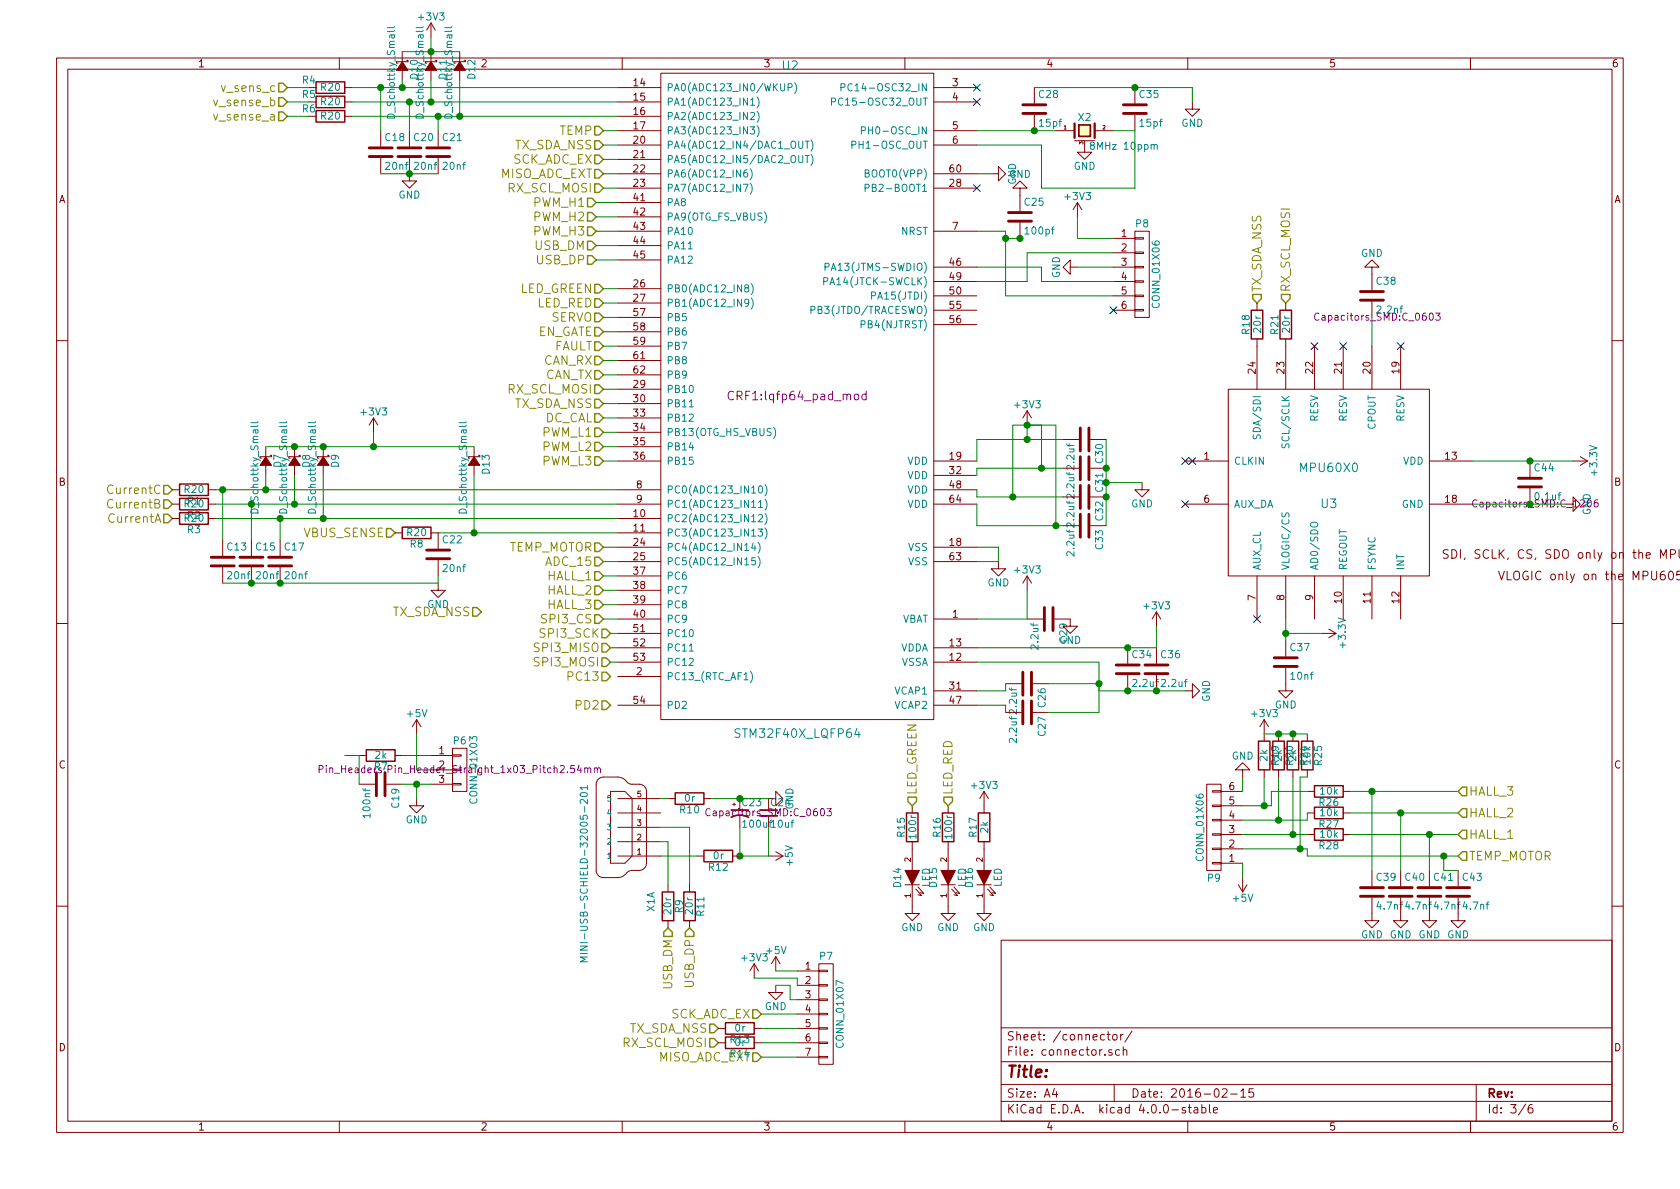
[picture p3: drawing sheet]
EESchema Schematic File Version 2
LIBS:power
LIBS:device
LIBS:transistors
LIBS:conn
LIBS:linear
LIBS:regul
LIBS:74xx
LIBS:cmos4000
LIBS:adc-dac
LIBS:memory
LIBS:xilinx
LIBS:microcontrollers
LIBS:dsp
LIBS:microchip
LIBS:analog_switches
LIBS:motorola
LIBS:texas
LIBS:intel
LIBS:audio
LIBS:interface
LIBS:digital-audio
LIBS:philips
LIBS:display
LIBS:cypress
LIBS:siliconi
LIBS:opto
LIBS:atmel
LIBS:contrib
LIBS:valves
LIBS:crf_1
LIBS:si3-cache
EELAYER 25 0
EELAYER END
$Descr A4 11693 8268
encoding utf-8
Sheet 3 6
Title ""
Date "2016-02-15"
Rev ""
Comp ""
Comment1 ""
Comment2 ""
Comment3 ""
Comment4 ""
$EndDescr
$Comp
L MINI-USB-SCHIELD-32005-201 X1
U 1 1
P 4400 5750
F 0 "X1" V 4300 6200 50  0000 L BNN
F 1 "MINI-USB-SCHIELD-32005-201" V 4765 5450 50  0000 L BNN
F 2 "CRF1:USB-UX60R-MB-5ST" H 4400 5900 50  0001 C CNN
F 3 "" H 4400 5750 60  0000 C CNN
	1    4400 5750
	-1   0    0    1   
$EndComp
$Comp
L +5V #PWR011
U 1 1
P 5350 5950
F 0 "#PWR011" H 5350 5800 50  0001 C CNN
F 1 "+5V" H 5350 6090 50  0000 C CNN
F 2 "" H 5350 5950 50  0000 C CNN
F 3 "" H 5350 5950 50  0000 C CNN
	1    5350 5950
	0    1    1    0   
$EndComp
$Comp
L GND #PWR012
U 1 1
P 5350 5550
F 0 "#PWR012" H 5350 5300 50  0001 C CNN
F 1 "GND" H 5350 5400 50  0000 C CNN
F 2 "" H 5350 5550 50  0000 C CNN
F 3 "" H 5350 5550 50  0000 C CNN
	1    5350 5550
	0    -1   -1   0   
$EndComp
$Comp
L CP1_Small C23
U 1 1
P 5150 5650
F 0 "C23" H 5160 5720 50  0000 L CNN
F 1 "100uf" H 5160 5570 50  0000 L CNN
F 2 "Capacitors_Tantalum_SMD:TantalC_SizeB_EIA-3528_Reflow" H 5150 5650 50  0001 C CNN
F 3 "" H 5150 5650 50  0000 C CNN
	1    5150 5650
	1    0    0    -1  
$EndComp
$Comp
L C_Small C24
U 1 1
P 5350 5650
F 0 "C24" H 5360 5720 50  0000 L CNN
F 1 "10uf" H 5360 5570 50  0000 L CNN
F 2 "Capacitors_SMD:C_0603" H 5350 5650 50  0000 C CNN
F 3 "" H 5350 5650 50  0000 C CNN
	1    5350 5650
	1    0    0    -1  
$EndComp
$Comp
L STM32F40X_LQFP64 U2
U 1 1
P 5550 2750
F 0 "U2" H 5500 5050 60  0000 C CNN
F 1 "STM32F40X_LQFP64" H 5550 400 60  0000 C CNN
F 2 "CRF1:lqfp64_pad_mod" H 5550 2750 60  0000 C CNN
F 3 "" H 5550 2750 60  0000 C CNN
	1    5550 2750
	1    0    0    -1  
$EndComp
$Comp
L CRYSTAL_SMD X2
U 1 1
P 7550 900
F 0 "X2" H 7550 990 50  0000 C CNN
F 1 "8MHz 10ppm" H 7580 790 50  0000 L CNN
F 2 "CRF1:Crystal_5x3mm" H 7550 900 50  0001 C CNN
F 3 "" H 7550 900 50  0000 C CNN
	1    7550 900 
	1    0    0    -1  
$EndComp
$Comp
L C C28
U 1 1
P 7200 750
F 0 "C28" H 7225 850 50  0000 L CNN
F 1 "15pf" H 7225 650 50  0000 L CNN
F 2 "Capacitors_SMD:C_0603_HandSoldering" H 7238 600 50  0001 C CNN
F 3 "" H 7200 750 50  0000 C CNN
	1    7200 750 
	1    0    0    -1  
$EndComp
$Comp
L C C35
U 1 1
P 7900 750
F 0 "C35" H 7925 850 50  0000 L CNN
F 1 "15pf" H 7925 650 50  0000 L CNN
F 2 "Capacitors_SMD:C_0603_HandSoldering" H 7938 600 50  0001 C CNN
F 3 "" H 7900 750 50  0000 C CNN
	1    7900 750 
	1    0    0    -1  
$EndComp
$Comp
L GND #PWR013
U 1 1
P 8300 700
F 0 "#PWR013" H 8300 450 50  0001 C CNN
F 1 "GND" H 8300 550 50  0000 C CNN
F 2 "" H 8300 700 50  0000 C CNN
F 3 "" H 8300 700 50  0000 C CNN
	1    8300 700 
	1    0    0    -1  
$EndComp
$Comp
L GND #PWR014
U 1 1
P 7550 1000
F 0 "#PWR014" H 7550 750 50  0001 C CNN
F 1 "GND" H 7550 850 50  0000 C CNN
F 2 "" H 7550 1000 50  0000 C CNN
F 3 "" H 7550 1000 50  0000 C CNN
	1    7550 1000
	1    0    0    -1  
$EndComp
$Comp
L CONN_01X06 P8
U 1 1
P 7950 1900
F 0 "P8" H 7950 2250 50  0000 C CNN
F 1 "CONN_01X06" V 8050 1900 50  0000 C CNN
F 2 "Pin_Headers:Pin_Header_Straight_1x06_Pitch2.54mm" H 7950 1900 50  0001 C CNN
F 3 "" H 7950 1900 50  0000 C CNN
	1    7950 1900
	1    0    0    -1  
$EndComp
$Comp
L +3V3 #PWR015
U 1 1
P 7500 1500
F 0 "#PWR015" H 7500 1350 50  0001 C CNN
F 1 "+3V3" H 7500 1640 50  0000 C CNN
F 2 "" H 7500 1500 50  0000 C CNN
F 3 "" H 7500 1500 50  0000 C CNN
	1    7500 1500
	1    0    0    -1  
$EndComp
$Comp
L GND #PWR016
U 1 1
P 7500 1850
F 0 "#PWR016" H 7500 1600 50  0001 C CNN
F 1 "GND" H 7500 1700 50  0000 C CNN
F 2 "" H 7500 1850 50  0000 C CNN
F 3 "" H 7500 1850 50  0000 C CNN
	1    7500 1850
	0    1    1    0   
$EndComp
$Comp
L C C25
U 1 1
P 7100 1500
F 0 "C25" H 7125 1600 50  0000 L CNN
F 1 "100pf" H 7125 1400 50  0000 L CNN
F 2 "Capacitors_SMD:C_0603_HandSoldering" H 7138 1350 50  0001 C CNN
F 3 "" H 7100 1500 50  0000 C CNN
	1    7100 1500
	1    0    0    -1  
$EndComp
$Comp
L GND #PWR017
U 1 1
P 7100 1350
F 0 "#PWR017" H 7100 1100 50  0001 C CNN
F 1 "GND" H 7100 1200 50  0000 C CNN
F 2 "" H 7100 1350 50  0000 C CNN
F 3 "" H 7100 1350 50  0000 C CNN
	1    7100 1350
	-1   0    0    1   
$EndComp
NoConn ~ 7750 2150
$Comp
L C C30
U 1 1
P 7550 3050
F 0 "C30" H 7575 3150 50  0000 L CNN
F 1 "2.2uf" H 7575 2950 50  0000 L CNN
F 2 "Capacitors_SMD:C_0603_HandSoldering" H 7588 2900 50  0001 C CNN
F 3 "" H 7550 3050 50  0000 C CNN
	1    7550 3050
	0    1    1    0   
$EndComp
$Comp
L C C31
U 1 1
P 7550 3250
F 0 "C31" H 7575 3350 50  0000 L CNN
F 1 "2.2uf" H 7575 3150 50  0000 L CNN
F 2 "Capacitors_SMD:C_0603_HandSoldering" H 7588 3100 50  0001 C CNN
F 3 "" H 7550 3250 50  0000 C CNN
	1    7550 3250
	0    1    1    0   
$EndComp
$Comp
L C C32
U 1 1
P 7550 3450
F 0 "C32" H 7575 3550 50  0000 L CNN
F 1 "2.2uf" H 7575 3350 50  0000 L CNN
F 2 "Capacitors_SMD:C_0603_HandSoldering" H 7588 3300 50  0001 C CNN
F 3 "" H 7550 3450 50  0000 C CNN
	1    7550 3450
	0    1    1    0   
$EndComp
$Comp
L C C33
U 1 1
P 7550 3650
F 0 "C33" H 7575 3750 50  0000 L CNN
F 1 "2.2uf" H 7575 3550 50  0000 L CNN
F 2 "Capacitors_SMD:C_0603_HandSoldering" H 7588 3500 50  0001 C CNN
F 3 "" H 7550 3650 50  0000 C CNN
	1    7550 3650
	0    1    1    0   
$EndComp
$Comp
L +3V3 #PWR018
U 1 1
P 7150 2950
F 0 "#PWR018" H 7150 2800 50  0001 C CNN
F 1 "+3V3" H 7150 3090 50  0000 C CNN
F 2 "" H 7150 2950 50  0000 C CNN
F 3 "" H 7150 2950 50  0000 C CNN
	1    7150 2950
	1    0    0    -1  
$EndComp
$Comp
L GND #PWR019
U 1 1
P 7950 3350
F 0 "#PWR019" H 7950 3100 50  0001 C CNN
F 1 "GND" H 7950 3200 50  0000 C CNN
F 2 "" H 7950 3350 50  0000 C CNN
F 3 "" H 7950 3350 50  0000 C CNN
	1    7950 3350
	1    0    0    -1  
$EndComp
$Comp
L GND #PWR020
U 1 1
P 6950 3900
F 0 "#PWR020" H 6950 3650 50  0001 C CNN
F 1 "GND" H 6950 3750 50  0000 C CNN
F 2 "" H 6950 3900 50  0000 C CNN
F 3 "" H 6950 3900 50  0000 C CNN
	1    6950 3900
	1    0    0    -1  
$EndComp
$Comp
L C C29
U 1 1
P 7300 4300
F 0 "C29" H 7325 4400 50  0000 L CNN
F 1 "2.2uf" H 7325 4200 50  0000 L CNN
F 2 "Capacitors_SMD:C_0603_HandSoldering" H 7338 4150 50  0001 C CNN
F 3 "" H 7300 4300 50  0000 C CNN
	1    7300 4300
	0    1    1    0   
$EndComp
$Comp
L +3V3 #PWR021
U 1 1
P 7150 4100
F 0 "#PWR021" H 7150 3950 50  0001 C CNN
F 1 "+3V3" H 7150 4240 50  0000 C CNN
F 2 "" H 7150 4100 50  0000 C CNN
F 3 "" H 7150 4100 50  0000 C CNN
	1    7150 4100
	1    0    0    -1  
$EndComp
$Comp
L GND #PWR022
U 1 1
P 7450 4300
F 0 "#PWR022" H 7450 4050 50  0001 C CNN
F 1 "GND" H 7450 4150 50  0000 C CNN
F 2 "" H 7450 4300 50  0000 C CNN
F 3 "" H 7450 4300 50  0000 C CNN
	1    7450 4300
	1    0    0    -1  
$EndComp
$Comp
L C C34
U 1 1
P 7850 4650
F 0 "C34" H 7875 4750 50  0000 L CNN
F 1 "2.2uf" H 7875 4550 50  0000 L CNN
F 2 "Capacitors_SMD:C_0603_HandSoldering" H 7888 4500 50  0001 C CNN
F 3 "" H 7850 4650 50  0000 C CNN
	1    7850 4650
	1    0    0    -1  
$EndComp
$Comp
L GND #PWR023
U 1 1
P 8250 4800
F 0 "#PWR023" H 8250 4550 50  0001 C CNN
F 1 "GND" H 8250 4650 50  0000 C CNN
F 2 "" H 8250 4800 50  0000 C CNN
F 3 "" H 8250 4800 50  0000 C CNN
	1    8250 4800
	0    -1   -1   0   
$EndComp
$Comp
L C C36
U 1 1
P 8050 4650
F 0 "C36" H 8075 4750 50  0000 L CNN
F 1 "2.2uf" H 8075 4550 50  0000 L CNN
F 2 "Capacitors_SMD:C_0603_HandSoldering" H 8088 4500 50  0001 C CNN
F 3 "" H 8050 4650 50  0000 C CNN
	1    8050 4650
	1    0    0    -1  
$EndComp
$Comp
L +3V3 #PWR024
U 1 1
P 8050 4350
F 0 "#PWR024" H 8050 4200 50  0001 C CNN
F 1 "+3V3" H 8050 4490 50  0000 C CNN
F 2 "" H 8050 4350 50  0000 C CNN
F 3 "" H 8050 4350 50  0000 C CNN
	1    8050 4350
	1    0    0    -1  
$EndComp
$Comp
L C C26
U 1 1
P 7150 4750
F 0 "C26" H 7175 4850 50  0000 L CNN
F 1 "2.2uf" H 7175 4650 50  0000 L CNN
F 2 "Capacitors_SMD:C_0603_HandSoldering" H 7188 4600 50  0001 C CNN
F 3 "" H 7150 4750 50  0000 C CNN
	1    7150 4750
	0    1    1    0   
$EndComp
$Comp
L C C27
U 1 1
P 7150 4950
F 0 "C27" H 7175 5050 50  0000 L CNN
F 1 "2.2uf" H 7175 4850 50  0000 L CNN
F 2 "Capacitors_SMD:C_0603_HandSoldering" H 7188 4800 50  0001 C CNN
F 3 "" H 7150 4950 50  0000 C CNN
	1    7150 4950
	0    1    1    0   
$EndComp
$Comp
L GND #PWR025
U 1 1
P 6900 1200
F 0 "#PWR025" H 6900 950 50  0001 C CNN
F 1 "GND" H 6900 1050 50  0000 C CNN
F 2 "" H 6900 1200 50  0000 C CNN
F 3 "" H 6900 1200 50  0000 C CNN
	1    6900 1200
	0    -1   -1   0   
$EndComp
NoConn ~ 6800 1300
NoConn ~ 6800 600 
NoConn ~ 6800 700 
Text HLabel 2000 800  0    60   Input ~ 0
v_sense_a
Text HLabel 2000 600  0    60   Input ~ 0
v_sens_c
Text HLabel 2000 700  0    60   Input ~ 0
v_sense_b
Wire Wire Line
	5150 5750 5150 5950
Wire Wire Line
	5350 5950 5350 5750
Connection ~ 5150 5550
Connection ~ 5150 5950
Wire Wire Line
	6800 900  7350 900 
Connection ~ 7200 900 
Wire Wire Line
	7750 900  7900 900 
Wire Wire Line
	7200 600  8300 600 
Wire Wire Line
	8300 600  8300 700 
Connection ~ 7900 600 
Wire Wire Line
	7900 900  7900 1300
Wire Wire Line
	7900 1300 7250 1300
Wire Wire Line
	7250 1300 7250 1000
Wire Wire Line
	7250 1000 6800 1000
Wire Wire Line
	7750 1650 7500 1650
Wire Wire Line
	7500 1650 7500 1500
Wire Wire Line
	7750 1850 7500 1850
Wire Wire Line
	6800 1600 7000 1600
Wire Wire Line
	7000 1600 7000 2050
Connection ~ 7100 1650
Wire Wire Line
	6800 1950 7150 1950
Wire Wire Line
	7150 1950 7150 1750
Wire Wire Line
	7150 1750 7750 1750
Wire Wire Line
	6800 1850 7250 1850
Wire Wire Line
	7250 1850 7250 1950
Wire Wire Line
	7250 1950 7750 1950
Wire Wire Line
	7000 2050 7750 2050
Wire Wire Line
	7100 1650 7000 1650
Connection ~ 7000 1650
Wire Wire Line
	6800 3050 7400 3050
Wire Wire Line
	6800 3050 6800 3200
Wire Wire Line
	6800 3250 7400 3250
Wire Wire Line
	6800 3250 6800 3300
Wire Wire Line
	6800 3450 7400 3450
Wire Wire Line
	6800 3450 6800 3400
Wire Wire Line
	6800 3650 7400 3650
Wire Wire Line
	6800 3650 6800 3500
Wire Wire Line
	7150 2950 7150 3050
Connection ~ 7150 3050
Wire Wire Line
	7050 2950 7250 2950
Wire Wire Line
	7250 2950 7250 3250
Connection ~ 7250 3250
Wire Wire Line
	7050 2950 7050 3450
Connection ~ 7050 3450
Connection ~ 7150 2950
Wire Wire Line
	7150 2950 7350 2950
Wire Wire Line
	7350 2950 7350 3650
Connection ~ 7350 3650
Wire Wire Line
	7700 3050 7700 3650
Connection ~ 7700 3250
Connection ~ 7700 3450
Wire Wire Line
	7700 3350 7950 3350
Connection ~ 7700 3350
Wire Wire Line
	6800 3900 6950 3900
Wire Wire Line
	6950 3900 6950 3800
Wire Wire Line
	6950 3800 6800 3800
Wire Wire Line
	7150 4100 7150 4300
Wire Wire Line
	7150 4300 6800 4300
Wire Wire Line
	6800 4500 8050 4500
Connection ~ 7850 4500
Wire Wire Line
	8050 4500 8050 4350
Wire Wire Line
	6800 4600 7650 4600
Wire Wire Line
	7650 4600 7650 4800
Wire Wire Line
	7650 4800 8250 4800
Connection ~ 7850 4800
Connection ~ 8050 4800
Wire Wire Line
	6800 4800 7000 4800
Wire Wire Line
	7000 4800 7000 4750
Wire Wire Line
	6800 4900 7000 4900
Wire Wire Line
	7000 4900 7000 4950
Wire Wire Line
	7300 4750 7650 4750
Connection ~ 7650 4750
Wire Wire Line
	7300 4950 7650 4950
Wire Wire Line
	7650 4950 7650 4750
Wire Wire Line
	6800 1200 6900 1200
Wire Wire Line
	2450 800  4300 800 
Wire Wire Line
	2450 700  4300 700 
Wire Wire Line
	2450 600  4300 600 
Text HLabel 4200 900  0    60   Input ~ 0
TEMP
Text HLabel 4200 1000 0    60   Input ~ 0
TX_SDA_NSS
Text HLabel 4200 1100 0    60   Input ~ 0
SCK_ADC_EX
Text HLabel 4200 1200 0    60   Input ~ 0
MISO_ADC_EXT
Text HLabel 4200 1300 0    60   Input ~ 0
RX_SCL_MOSI
Text HLabel 4150 1600 0    60   Input ~ 0
PWM_H3
Text HLabel 4150 1500 0    60   Input ~ 0
PWM_H2
Text HLabel 4150 1400 0    60   Input ~ 0
PWM_H1
Text HLabel 4150 1700 0    60   Input ~ 0
USB_DM
Text HLabel 4150 1800 0    60   Input ~ 0
USB_DP
Text HLabel 1200 3600 0    60   Input ~ 0
CurrentA
Text HLabel 1200 3400 0    60   Input ~ 0
CurrentC
Text HLabel 4200 2200 0    60   Input ~ 0
SERVO
Text HLabel 4200 4000 0    60   Input ~ 0
HALL_1
Text HLabel 4200 4100 0    60   Input ~ 0
HALL_2
Text HLabel 4200 2500 0    60   Input ~ 0
CAN_RX
Text HLabel 4200 2600 0    60   Input ~ 0
CAN_TX
Text HLabel 4200 2700 0    60   Input ~ 0
RX_SCL_MOSI
Text HLabel 4200 2800 0    60   Input ~ 0
TX_SDA_NSS
Text HLabel 4200 2900 0    60   Input ~ 0
DC_CAL
Text HLabel 4200 3200 0    60   Input ~ 0
PWM_L3
Text HLabel 4200 3100 0    60   Input ~ 0
PWM_L2
Text HLabel 4200 3000 0    60   Input ~ 0
PWM_L1
Text HLabel 4200 3800 0    60   Input ~ 0
TEMP_MOTOR
Text HLabel 2750 3700 0    60   Input ~ 0
VBUS_SENSE
Text HLabel 4200 2100 0    60   Input ~ 0
LED_RED
Text HLabel 4200 2000 0    60   Input ~ 0
LED_GREEN
Text HLabel 3350 4250 0    60   Input ~ 0
TX_SDA_NSS
Text HLabel 4250 4600 0    60   Input ~ 0
SPI3_MOSI
Text HLabel 4200 2300 0    60   Input ~ 0
EN_GATE
Text HLabel 4200 4200 0    60   Input ~ 0
HALL_3
Text HLabel 4200 2400 0    60   Input ~ 0
FAULT
Wire Wire Line
	1500 3400 4300 3400
Wire Wire Line
	4200 3200 4300 3200
Wire Wire Line
	4200 3100 4300 3100
Wire Wire Line
	4200 3000 4300 3000
Wire Wire Line
	4200 2900 4300 2900
Wire Wire Line
	4200 2800 4300 2800
Wire Wire Line
	4200 2700 4300 2700
Wire Wire Line
	4200 2600 4300 2600
Wire Wire Line
	4200 2500 4300 2500
Wire Wire Line
	4200 2400 4300 2400
Wire Wire Line
	4200 2300 4300 2300
Wire Wire Line
	4200 2200 4300 2200
Wire Wire Line
	4200 2100 4300 2100
Wire Wire Line
	4200 2000 4300 2000
Wire Wire Line
	4150 1800 4300 1800
Wire Wire Line
	4150 1700 4300 1700
Wire Wire Line
	4150 1600 4300 1600
Wire Wire Line
	4150 1500 4300 1500
Wire Wire Line
	4150 1400 4300 1400
Wire Wire Line
	4200 1300 4300 1300
Wire Wire Line
	4200 1200 4300 1200
Wire Wire Line
	4200 1100 4300 1100
Wire Wire Line
	4200 1000 4300 1000
Wire Wire Line
	4200 900  4300 900 
Wire Wire Line
	1500 3600 4300 3600
Wire Wire Line
	4200 3800 4300 3800
Wire Wire Line
	4200 3900 4300 3900
Wire Wire Line
	4200 4000 4300 4000
Wire Wire Line
	4200 4100 4300 4100
Wire Wire Line
	4250 4400 4300 4400
Wire Wire Line
	4250 4500 4300 4500
Wire Wire Line
	4250 4600 4300 4600
$Comp
L CONN_01X06 P9
U 1 1
P 8450 5750
F 0 "P9" H 8450 6100 50  0000 C CNN
F 1 "CONN_01X06" V 8550 5750 50  0000 C CNN
F 2 "Pin_Headers:Pin_Header_Straight_1x06_Pitch2.54mm" H 8450 5750 50  0001 C CNN
F 3 "" H 8450 5750 50  0000 C CNN
	1    8450 5750
	-1   0    0    1   
$EndComp
$Comp
L +3V3 #PWR026
U 1 1
P 8800 5100
F 0 "#PWR026" H 8800 4950 50  0001 C CNN
F 1 "+3V3" H 8800 5240 50  0000 C CNN
F 2 "" H 8800 5100 50  0000 C CNN
F 3 "" H 8800 5100 50  0000 C CNN
	1    8800 5100
	1    0    0    -1  
$EndComp
$Comp
L GND #PWR027
U 1 1
P 8650 5400
F 0 "#PWR027" H 8650 5150 50  0001 C CNN
F 1 "GND" H 8650 5250 50  0000 C CNN
F 2 "" H 8650 5400 50  0000 C CNN
F 3 "" H 8650 5400 50  0000 C CNN
	1    8650 5400
	-1   0    0    1   
$EndComp
$Comp
L R R26
U 1 1
P 9250 5500
F 0 "R26" V 9330 5500 50  0000 C CNN
F 1 "10k" V 9250 5500 50  0000 C CNN
F 2 "Resistors_SMD:R_0603_HandSoldering" V 9180 5500 50  0001 C CNN
F 3 "" H 9250 5500 50  0000 C CNN
	1    9250 5500
	0    1    1    0   
$EndComp
$Comp
L R R27
U 1 1
P 9250 5650
F 0 "R27" V 9330 5650 50  0000 C CNN
F 1 "10k" V 9250 5650 50  0000 C CNN
F 2 "Resistors_SMD:R_0603_HandSoldering" V 9180 5650 50  0001 C CNN
F 3 "" H 9250 5650 50  0000 C CNN
	1    9250 5650
	0    1    1    0   
$EndComp
$Comp
L R R28
U 1 1
P 9250 5800
F 0 "R28" V 9330 5800 50  0000 C CNN
F 1 "10k" V 9250 5800 50  0000 C CNN
F 2 "Resistors_SMD:R_0603_HandSoldering" V 9180 5800 50  0001 C CNN
F 3 "" H 9250 5800 50  0000 C CNN
	1    9250 5800
	0    1    1    0   
$EndComp
$Comp
L +5V #PWR028
U 1 1
P 8650 6100
F 0 "#PWR028" H 8650 5950 50  0001 C CNN
F 1 "+5V" H 8650 6240 50  0000 C CNN
F 2 "" H 8650 6100 50  0000 C CNN
F 3 "" H 8650 6100 50  0000 C CNN
	1    8650 6100
	-1   0    0    1   
$EndComp
Wire Wire Line
	8650 6100 8650 6000
Wire Wire Line
	8650 5500 8650 5400
Wire Wire Line
	8650 5600 8850 5600
Wire Wire Line
	8850 5600 8850 5500
Wire Wire Line
	8850 5500 9100 5500
Wire Wire Line
	8650 5700 9100 5700
Wire Wire Line
	9100 5700 9100 5650
Wire Wire Line
	8650 5800 9100 5800
Wire Wire Line
	8650 5900 9100 5900
Wire Wire Line
	9100 5900 9100 5950
$Comp
L R R19
U 1 1
P 8800 5250
F 0 "R19" V 8880 5250 50  0000 C CNN
F 1 "2k" V 8800 5250 50  0000 C CNN
F 2 "Resistors_SMD:R_0603_HandSoldering" V 8730 5250 50  0001 C CNN
F 3 "" H 8800 5250 50  0000 C CNN
	1    8800 5250
	1    0    0    -1  
$EndComp
$Comp
L R R20
U 1 1
P 8900 5250
F 0 "R20" V 8980 5250 50  0000 C CNN
F 1 "2k" V 8900 5250 50  0000 C CNN
F 2 "Resistors_SMD:R_0603_HandSoldering" V 8830 5250 50  0001 C CNN
F 3 "" H 8900 5250 50  0000 C CNN
	1    8900 5250
	1    0    0    -1  
$EndComp
$Comp
L R R24
U 1 1
P 9000 5250
F 0 "R24" V 9080 5250 50  0000 C CNN
F 1 "2k" V 9000 5250 50  0000 C CNN
F 2 "Resistors_SMD:R_0603_HandSoldering" V 8930 5250 50  0001 C CNN
F 3 "" H 9000 5250 50  0000 C CNN
	1    9000 5250
	1    0    0    -1  
$EndComp
Wire Wire Line
	8800 5100 9100 5100
Connection ~ 8900 5100
Wire Wire Line
	8800 5400 8800 5600
Connection ~ 8800 5600
Wire Wire Line
	8900 5400 8900 5700
Connection ~ 8900 5700
Wire Wire Line
	9000 5400 9000 5800
Connection ~ 9000 5800
$Comp
L R R25
U 1 1
P 9100 5250
F 0 "R25" V 9180 5250 50  0000 C CNN
F 1 "10k" V 9100 5250 50  0000 C CNN
F 2 "Resistors_SMD:R_0603_HandSoldering" V 9030 5250 50  0001 C CNN
F 3 "" H 9100 5250 50  0000 C CNN
	1    9100 5250
	1    0    0    -1  
$EndComp
Connection ~ 9000 5100
Wire Wire Line
	9100 5400 9050 5400
Wire Wire Line
	9050 5400 9050 5900
Connection ~ 9050 5900
Wire Wire Line
	9100 5950 10150 5950
$Comp
L C C39
U 1 1
P 9550 6200
F 0 "C39" H 9575 6300 50  0000 L CNN
F 1 "4.7nf" H 9575 6100 50  0000 L CNN
F 2 "Capacitors_SMD:C_0603_HandSoldering" H 9588 6050 50  0001 C CNN
F 3 "" H 9550 6200 50  0000 C CNN
	1    9550 6200
	1    0    0    -1  
$EndComp
$Comp
L C C40
U 1 1
P 9750 6200
F 0 "C40" H 9775 6300 50  0000 L CNN
F 1 "4.7nf" H 9775 6100 50  0000 L CNN
F 2 "Capacitors_SMD:C_0603_HandSoldering" H 9788 6050 50  0001 C CNN
F 3 "" H 9750 6200 50  0000 C CNN
	1    9750 6200
	1    0    0    -1  
$EndComp
$Comp
L C C41
U 1 1
P 9950 6200
F 0 "C41" H 9975 6300 50  0000 L CNN
F 1 "4.7nf" H 9975 6100 50  0000 L CNN
F 2 "Capacitors_SMD:C_0603_HandSoldering" H 9988 6050 50  0001 C CNN
F 3 "" H 9950 6200 50  0000 C CNN
	1    9950 6200
	1    0    0    -1  
$EndComp
$Comp
L C C43
U 1 1
P 10150 6200
F 0 "C43" H 10175 6300 50  0000 L CNN
F 1 "4.7nf" H 10175 6100 50  0000 L CNN
F 2 "Capacitors_SMD:C_0603_HandSoldering" H 10188 6050 50  0001 C CNN
F 3 "" H 10150 6200 50  0000 C CNN
	1    10150 6200
	1    0    0    -1  
$EndComp
$Comp
L GND #PWR029
U 1 1
P 9550 6350
F 0 "#PWR029" H 9550 6100 50  0001 C CNN
F 1 "GND" H 9550 6200 50  0000 C CNN
F 2 "" H 9550 6350 50  0000 C CNN
F 3 "" H 9550 6350 50  0000 C CNN
	1    9550 6350
	1    0    0    -1  
$EndComp
$Comp
L GND #PWR030
U 1 1
P 9750 6350
F 0 "#PWR030" H 9750 6100 50  0001 C CNN
F 1 "GND" H 9750 6200 50  0000 C CNN
F 2 "" H 9750 6350 50  0000 C CNN
F 3 "" H 9750 6350 50  0000 C CNN
	1    9750 6350
	1    0    0    -1  
$EndComp
$Comp
L GND #PWR031
U 1 1
P 9950 6350
F 0 "#PWR031" H 9950 6100 50  0001 C CNN
F 1 "GND" H 9950 6200 50  0000 C CNN
F 2 "" H 9950 6350 50  0000 C CNN
F 3 "" H 9950 6350 50  0000 C CNN
	1    9950 6350
	1    0    0    -1  
$EndComp
$Comp
L GND #PWR032
U 1 1
P 10150 6350
F 0 "#PWR032" H 10150 6100 50  0001 C CNN
F 1 "GND" H 10150 6200 50  0000 C CNN
F 2 "" H 10150 6350 50  0000 C CNN
F 3 "" H 10150 6350 50  0000 C CNN
	1    10150 6350
	1    0    0    -1  
$EndComp
Wire Wire Line
	9400 5800 10150 5800
Wire Wire Line
	9400 5650 10150 5650
Wire Wire Line
	9400 5500 10150 5500
Wire Wire Line
	9550 6050 9550 5500
Connection ~ 9550 5500
Wire Wire Line
	9750 6050 9750 5650
Connection ~ 9750 5650
Wire Wire Line
	9950 6050 9950 5800
Connection ~ 9950 5800
Wire Wire Line
	10150 6050 10050 6050
Wire Wire Line
	10050 6050 10050 5950
Connection ~ 10050 5950
Text HLabel 10150 5500 2    60   Input ~ 0
HALL_3
Text HLabel 10150 5650 2    60   Input ~ 0
HALL_2
Text HLabel 10150 5800 2    60   Input ~ 0
HALL_1
Text HLabel 10150 5950 2    60   Input ~ 0
TEMP_MOTOR
$Comp
L +5V #PWR033
U 1 1
P 5400 6750
F 0 "#PWR033" H 5400 6600 50  0001 C CNN
F 1 "+5V" H 5400 6890 50  0000 C CNN
F 2 "" H 5400 6750 50  0000 C CNN
F 3 "" H 5400 6750 50  0000 C CNN
	1    5400 6750
	1    0    0    -1  
$EndComp
$Comp
L +3V3 #PWR034
U 1 1
P 5250 6800
F 0 "#PWR034" H 5250 6650 50  0001 C CNN
F 1 "+3V3" H 5250 6940 50  0000 C CNN
F 2 "" H 5250 6800 50  0000 C CNN
F 3 "" H 5250 6800 50  0000 C CNN
	1    5250 6800
	1    0    0    -1  
$EndComp
$Comp
L GND #PWR035
U 1 1
P 5400 6850
F 0 "#PWR035" H 5400 6600 50  0001 C CNN
F 1 "GND" H 5400 6700 50  0000 C CNN
F 2 "" H 5400 6850 50  0000 C CNN
F 3 "" H 5400 6850 50  0000 C CNN
	1    5400 6850
	1    0    0    -1  
$EndComp
Wire Wire Line
	5400 6750 5550 6750
Wire Wire Line
	5250 6800 5550 6800
Wire Wire Line
	5550 6800 5550 6850
Wire Wire Line
	5400 6850 5500 6850
Wire Wire Line
	5500 6850 5500 6950
Wire Wire Line
	5500 6950 5550 6950
Text HLabel 5300 7050 0    60   Input ~ 0
SCK_ADC_EX
Text HLabel 5000 7150 0    60   Input ~ 0
TX_SDA_NSS
Text HLabel 5000 7250 0    60   Input ~ 0
RX_SCL_MOSI
Text HLabel 5300 7350 0    60   Input ~ 0
MISO_ADC_EXT
$Comp
L CONN_01X07 P7
U 1 1
P 5750 7050
F 0 "P7" H 5750 7450 50  0000 C CNN
F 1 "CONN_01X07" V 5850 7050 50  0000 C CNN
F 2 "Pin_Headers:Pin_Header_Straight_1x07_Pitch2.54mm" H 5750 7050 50  0001 C CNN
F 3 "" H 5750 7050 50  0000 C CNN
	1    5750 7050
	1    0    0    -1  
$EndComp
Wire Wire Line
	5300 7050 5550 7050
Wire Wire Line
	5300 7150 5550 7150
Wire Wire Line
	5300 7250 5550 7250
Wire Wire Line
	5300 7350 5550 7350
$Comp
L CONN_01X03 P6
U 1 1
P 3200 5350
F 0 "P6" H 3200 5550 50  0000 C CNN
F 1 "CONN_01X03" V 3300 5350 50  0000 C CNN
F 2 "Pin_Headers:Pin_Header_Straight_1x03_Pitch2.54mm" H 3200 5350 50  0000 C CNN
F 3 "" H 3200 5350 50  0000 C CNN
	1    3200 5350
	1    0    0    -1  
$EndComp
$Comp
L C C19
U 1 1
P 2650 5450
F 0 "C19" H 2675 5550 50  0000 L CNN
F 1 "100nf" H 2675 5350 50  0000 L CNN
F 2 "Capacitors_SMD:C_0603_HandSoldering" H 2688 5300 50  0001 C CNN
F 3 "" H 2650 5450 50  0000 C CNN
	1    2650 5450
	0    1    1    0   
$EndComp
$Comp
L R R7
U 1 1
P 2650 5250
F 0 "R7" V 2730 5250 50  0000 C CNN
F 1 "2k" V 2650 5250 50  0000 C CNN
F 2 "Resistors_SMD:R_0603_HandSoldering" V 2580 5250 50  0001 C CNN
F 3 "" H 2650 5250 50  0000 C CNN
	1    2650 5250
	0    1    1    0   
$EndComp
$Comp
L +5V #PWR036
U 1 1
P 2900 5100
F 0 "#PWR036" H 2900 4950 50  0001 C CNN
F 1 "+5V" H 2900 5240 50  0000 C CNN
F 2 "" H 2900 5100 50  0000 C CNN
F 3 "" H 2900 5100 50  0000 C CNN
	1    2900 5100
	1    0    0    -1  
$EndComp
$Comp
L GND #PWR037
U 1 1
P 2900 5550
F 0 "#PWR037" H 2900 5300 50  0001 C CNN
F 1 "GND" H 2900 5400 50  0000 C CNN
F 2 "" H 2900 5550 50  0000 C CNN
F 3 "" H 2900 5550 50  0000 C CNN
	1    2900 5550
	1    0    0    -1  
$EndComp
Wire Wire Line
	2800 5250 3000 5250
Wire Wire Line
	3000 5350 2900 5350
Wire Wire Line
	2900 5350 2900 5100
Wire Wire Line
	2800 5450 3000 5450
Wire Wire Line
	2900 5450 2900 5550
Connection ~ 2900 5450
Wire Wire Line
	2500 5450 2500 5250
Wire Wire Line
	2500 5250 2400 5250
Wire Wire Line
	4600 5750 4800 5750
Wire Wire Line
	4800 5750 4800 6150
Wire Wire Line
	4600 5850 4650 5850
Wire Wire Line
	4650 5850 4650 6150
$Comp
L R R9
U 1 1
P 4650 6300
F 0 "R9" V 4730 6300 50  0000 C CNN
F 1 "20r" V 4650 6300 50  0000 C CNN
F 2 "Resistors_SMD:R_0603_HandSoldering" V 4580 6300 50  0001 C CNN
F 3 "" H 4650 6300 50  0000 C CNN
	1    4650 6300
	1    0    0    -1  
$EndComp
$Comp
L R R11
U 1 1
P 4800 6300
F 0 "R11" V 4880 6300 50  0000 C CNN
F 1 "20r" V 4800 6300 50  0000 C CNN
F 2 "Resistors_SMD:R_0603_HandSoldering" V 4730 6300 50  0001 C CNN
F 3 "" H 4800 6300 50  0000 C CNN
	1    4800 6300
	1    0    0    -1  
$EndComp
Text HLabel 4650 6450 3    60   Input ~ 0
USB_DM
Text HLabel 4800 6450 3    60   Input ~ 0
USB_DP
$Comp
L R R10
U 1 1
P 4800 5550
F 0 "R10" V 4880 5550 50  0000 C CNN
F 1 "0r" V 4800 5550 50  0000 C CNN
F 2 "Resistors_SMD:R_0603_HandSoldering" V 4730 5550 50  0001 C CNN
F 3 "" H 4800 5550 50  0000 C CNN
	1    4800 5550
	0    1    1    0   
$EndComp
Wire Wire Line
	4650 5550 4600 5550
Wire Wire Line
	4950 5550 5350 5550
$Comp
L R R12
U 1 1
P 5000 5950
F 0 "R12" V 5080 5950 50  0000 C CNN
F 1 "0r" V 5000 5950 50  0000 C CNN
F 2 "Resistors_SMD:R_0603_HandSoldering" V 4930 5950 50  0001 C CNN
F 3 "" H 5000 5950 50  0000 C CNN
	1    5000 5950
	0    1    1    0   
$EndComp
Wire Wire Line
	4600 5950 4850 5950
Wire Wire Line
	5150 5950 5350 5950
Text HLabel 4200 3900 0    60   Input ~ 0
ADC_15
Text HLabel 4250 4500 0    60   Input ~ 0
SPI3_MISO
Text HLabel 4200 4300 0    60   Input ~ 0
SPI3_CS
Text HLabel 4250 4400 0    60   Input ~ 0
SPI3_SCK
Text HLabel 4250 4700 0    60   Input ~ 0
PC13
Text HLabel 4250 4900 0    60   Input ~ 0
PD2
Wire Wire Line
	1500 3500 4300 3500
Wire Wire Line
	3050 3700 4300 3700
Wire Wire Line
	4200 4200 4300 4200
Wire Wire Line
	4200 4300 4300 4300
$Comp
L LED D14
U 1 1
P 6350 6100
F 0 "D14" H 6350 6200 50  0000 C CNN
F 1 "LED" H 6350 6000 50  0000 C CNN
F 2 "LEDs:LED_1206" H 6350 6100 50  0001 C CNN
F 3 "" H 6350 6100 50  0000 C CNN
	1    6350 6100
	0    -1   -1   0   
$EndComp
$Comp
L LED D15
U 1 1
P 6600 6100
F 0 "D15" H 6600 6200 50  0000 C CNN
F 1 "LED" H 6600 6000 50  0000 C CNN
F 2 "LEDs:LED_1206" H 6600 6100 50  0001 C CNN
F 3 "" H 6600 6100 50  0000 C CNN
	1    6600 6100
	0    -1   -1   0   
$EndComp
$Comp
L LED D16
U 1 1
P 6850 6100
F 0 "D16" H 6850 6200 50  0000 C CNN
F 1 "LED" H 6850 6000 50  0000 C CNN
F 2 "LEDs:LED_1206" H 6850 6100 50  0001 C CNN
F 3 "" H 6850 6100 50  0000 C CNN
	1    6850 6100
	0    -1   -1   0   
$EndComp
$Comp
L R R17
U 1 1
P 6850 5750
F 0 "R17" V 6930 5750 50  0000 C CNN
F 1 "2k" V 6850 5750 50  0000 C CNN
F 2 "Resistors_SMD:R_0603_HandSoldering" V 6780 5750 50  0001 C CNN
F 3 "" H 6850 5750 50  0000 C CNN
	1    6850 5750
	-1   0    0    1   
$EndComp
$Comp
L R R16
U 1 1
P 6600 5750
F 0 "R16" V 6680 5750 50  0000 C CNN
F 1 "100r" V 6600 5750 50  0000 C CNN
F 2 "Resistors_SMD:R_0603_HandSoldering" V 6530 5750 50  0001 C CNN
F 3 "" H 6600 5750 50  0000 C CNN
	1    6600 5750
	-1   0    0    1   
$EndComp
$Comp
L R R15
U 1 1
P 6350 5750
F 0 "R15" V 6430 5750 50  0000 C CNN
F 1 "100r" V 6350 5750 50  0000 C CNN
F 2 "Resistors_SMD:R_0603_HandSoldering" V 6280 5750 50  0001 C CNN
F 3 "" H 6350 5750 50  0000 C CNN
	1    6350 5750
	-1   0    0    1   
$EndComp
Text HLabel 6600 5600 1    60   Input ~ 0
LED_RED
Text HLabel 6350 5600 1    60   Input ~ 0
LED_GREEN
$Comp
L +3V3 #PWR038
U 1 1
P 6850 5600
F 0 "#PWR038" H 6850 5450 50  0001 C CNN
F 1 "+3V3" H 6850 5740 50  0000 C CNN
F 2 "" H 6850 5600 50  0000 C CNN
F 3 "" H 6850 5600 50  0000 C CNN
	1    6850 5600
	1    0    0    -1  
$EndComp
$Comp
L GND #PWR039
U 1 1
P 6350 6300
F 0 "#PWR039" H 6350 6050 50  0001 C CNN
F 1 "GND" H 6350 6150 50  0000 C CNN
F 2 "" H 6350 6300 50  0000 C CNN
F 3 "" H 6350 6300 50  0000 C CNN
	1    6350 6300
	1    0    0    -1  
$EndComp
$Comp
L GND #PWR040
U 1 1
P 6600 6300
F 0 "#PWR040" H 6600 6050 50  0001 C CNN
F 1 "GND" H 6600 6150 50  0000 C CNN
F 2 "" H 6600 6300 50  0000 C CNN
F 3 "" H 6600 6300 50  0000 C CNN
	1    6600 6300
	1    0    0    -1  
$EndComp
$Comp
L GND #PWR041
U 1 1
P 6850 6300
F 0 "#PWR041" H 6850 6050 50  0001 C CNN
F 1 "GND" H 6850 6150 50  0000 C CNN
F 2 "" H 6850 6300 50  0000 C CNN
F 3 "" H 6850 6300 50  0000 C CNN
	1    6850 6300
	1    0    0    -1  
$EndComp
$Comp
L R R8
U 1 1
P 2900 3700
F 0 "R8" V 2980 3700 50  0000 C CNN
F 1 "R20" V 2900 3700 50  0000 C CNN
F 2 "Resistors_SMD:R_0603" V 2830 3700 50  0001 C CNN
F 3 "" H 2900 3700 50  0000 C CNN
	1    2900 3700
	0    1    1    0   
$EndComp
$Comp
L R R4
U 1 1
P 2300 600
F 0 "R4" V 2250 450 50  0000 C CNN
F 1 "R20" V 2300 600 50  0000 C CNN
F 2 "Resistors_SMD:R_0603" V 2230 600 50  0001 C CNN
F 3 "" H 2300 600 50  0000 C CNN
	1    2300 600 
	0    1    1    0   
$EndComp
$Comp
L R R5
U 1 1
P 2300 700
F 0 "R5" V 2250 550 50  0000 C CNN
F 1 "R20" V 2300 700 50  0000 C CNN
F 2 "Resistors_SMD:R_0603" V 2230 700 50  0001 C CNN
F 3 "" H 2300 700 50  0000 C CNN
	1    2300 700 
	0    1    1    0   
$EndComp
$Comp
L R R6
U 1 1
P 2300 800
F 0 "R6" V 2250 650 50  0000 C CNN
F 1 "R20" V 2300 800 50  0000 C CNN
F 2 "Resistors_SMD:R_0603" V 2230 800 50  0001 C CNN
F 3 "" H 2300 800 50  0000 C CNN
	1    2300 800 
	0    1    1    0   
$EndComp
$Comp
L R R1
U 1 1
P 1350 3400
F 0 "R1" V 1430 3400 50  0000 C CNN
F 1 "R20" V 1350 3400 50  0000 C CNN
F 2 "Resistors_SMD:R_0603" V 1280 3400 50  0001 C CNN
F 3 "" H 1350 3400 50  0000 C CNN
	1    1350 3400
	0    1    1    0   
$EndComp
$Comp
L R R2
U 1 1
P 1350 3500
F 0 "R2" V 1430 3500 50  0000 C CNN
F 1 "R20" V 1350 3500 50  0000 C CNN
F 2 "Resistors_SMD:R_0603" V 1280 3500 50  0001 C CNN
F 3 "" H 1350 3500 50  0000 C CNN
	1    1350 3500
	0    1    1    0   
$EndComp
$Comp
L R R3
U 1 1
P 1350 3600
F 0 "R3" V 1430 3600 50  0000 C CNN
F 1 "R20" V 1350 3600 50  0000 C CNN
F 2 "Resistors_SMD:R_0603" V 1280 3600 50  0001 C CNN
F 3 "" H 1350 3600 50  0000 C CNN
	1    1350 3600
	0    1    1    0   
$EndComp
$Comp
L C C18
U 1 1
P 2650 1050
F 0 "C18" H 2675 1150 50  0000 L CNN
F 1 "20nf" H 2675 950 50  0000 L CNN
F 2 "Capacitors_SMD:C_0603" H 2688 900 50  0001 C CNN
F 3 "" H 2650 1050 50  0000 C CNN
	1    2650 1050
	1    0    0    -1  
$EndComp
$Comp
L C C20
U 1 1
P 2850 1050
F 0 "C20" H 2875 1150 50  0000 L CNN
F 1 "20nf" H 2875 950 50  0000 L CNN
F 2 "Capacitors_SMD:C_0603" H 2888 900 50  0001 C CNN
F 3 "" H 2850 1050 50  0000 C CNN
	1    2850 1050
	1    0    0    -1  
$EndComp
$Comp
L C C21
U 1 1
P 3050 1050
F 0 "C21" H 3075 1150 50  0000 L CNN
F 1 "20nf" H 3075 950 50  0000 L CNN
F 2 "Capacitors_SMD:C_0603" H 3088 900 50  0001 C CNN
F 3 "" H 3050 1050 50  0000 C CNN
	1    3050 1050
	1    0    0    -1  
$EndComp
$Comp
L C C13
U 1 1
P 1550 3900
F 0 "C13" H 1575 4000 50  0000 L CNN
F 1 "20nf" H 1575 3800 50  0000 L CNN
F 2 "Capacitors_SMD:C_0603" H 1588 3750 50  0001 C CNN
F 3 "" H 1550 3900 50  0000 C CNN
	1    1550 3900
	1    0    0    -1  
$EndComp
$Comp
L C C15
U 1 1
P 1750 3900
F 0 "C15" H 1775 4000 50  0000 L CNN
F 1 "20nf" H 1775 3800 50  0000 L CNN
F 2 "Capacitors_SMD:C_0603" H 1788 3750 50  0001 C CNN
F 3 "" H 1750 3900 50  0000 C CNN
	1    1750 3900
	1    0    0    -1  
$EndComp
$Comp
L C C17
U 1 1
P 1950 3900
F 0 "C17" H 1975 4000 50  0000 L CNN
F 1 "20nf" H 1975 3800 50  0000 L CNN
F 2 "Capacitors_SMD:C_0603" H 1988 3750 50  0001 C CNN
F 3 "" H 1950 3900 50  0000 C CNN
	1    1950 3900
	1    0    0    -1  
$EndComp
$Comp
L C C22
U 1 1
P 3050 3850
F 0 "C22" H 3075 3950 50  0000 L CNN
F 1 "20nf" H 3075 3750 50  0000 L CNN
F 2 "Capacitors_SMD:C_0603" H 3088 3700 50  0001 C CNN
F 3 "" H 3050 3850 50  0000 C CNN
	1    3050 3850
	1    0    0    -1  
$EndComp
$Comp
L MPU60X0 U3
U 1 1
P 9250 3350
F 0 "U3" H 9250 3200 60  0000 C CNN
F 1 "MPU60X0" H 9250 3450 60  0000 C CNN
F 2 "CRF1:MPU60X0" H 9250 3350 60  0001 C CNN
F 3 "" H 9250 3350 60  0000 C CNN
	1    9250 3350
	1    0    0    -1  
$EndComp
$Comp
L +3.3V #PWR042
U 1 1
P 10950 3200
F 0 "#PWR042" H 10950 3050 50  0001 C CNN
F 1 "+3.3V" H 10950 3340 50  0000 C CNN
F 2 "" H 10950 3200 50  0000 C CNN
F 3 "" H 10950 3200 50  0000 C CNN
	1    10950 3200
	0    1    1    0   
$EndComp
$Comp
L GND #PWR043
U 1 1
P 10900 3500
F 0 "#PWR043" H 10900 3250 50  0001 C CNN
F 1 "GND" H 10900 3350 50  0000 C CNN
F 2 "" H 10900 3500 50  0000 C CNN
F 3 "" H 10900 3500 50  0000 C CNN
	1    10900 3500
	0    -1   -1   0   
$EndComp
$Comp
L C C44
U 1 1
P 10650 3350
F 0 "C44" H 10675 3450 50  0000 L CNN
F 1 "0.1uf" H 10675 3250 50  0000 L CNN
F 2 "Capacitors_SMD:C_1206" H 10688 3200 50  0000 C CNN
F 3 "" H 10650 3350 50  0000 C CNN
	1    10650 3350
	1    0    0    -1  
$EndComp
Wire Wire Line
	10250 3200 10950 3200
Connection ~ 10650 3200
Wire Wire Line
	10250 3500 10900 3500
Connection ~ 10650 3500
$Comp
L C C38
U 1 1
P 9550 2050
F 0 "C38" H 9575 2150 50  0000 L CNN
F 1 "2.2nf" H 9575 1950 50  0000 L CNN
F 2 "Capacitors_SMD:C_0603" H 9588 1900 50  0000 C CNN
F 3 "" H 9550 2050 50  0000 C CNN
	1    9550 2050
	1    0    0    -1  
$EndComp
$Comp
L C C37
U 1 1
P 8950 4600
F 0 "C37" H 8975 4700 50  0000 L CNN
F 1 "10nf" H 8975 4500 50  0000 L CNN
F 2 "" H 8988 4450 50  0000 C CNN
F 3 "" H 8950 4600 50  0000 C CNN
	1    8950 4600
	1    0    0    -1  
$EndComp
$Comp
L GND #PWR044
U 1 1
P 9550 1900
F 0 "#PWR044" H 9550 1650 50  0001 C CNN
F 1 "GND" H 9550 1750 50  0000 C CNN
F 2 "" H 9550 1900 50  0000 C CNN
F 3 "" H 9550 1900 50  0000 C CNN
	1    9550 1900
	-1   0    0    1   
$EndComp
Wire Wire Line
	9550 2200 9550 2400
Wire Wire Line
	8950 4300 8950 4450
$Comp
L GND #PWR045
U 1 1
P 8950 4750
F 0 "#PWR045" H 8950 4500 50  0001 C CNN
F 1 "GND" H 8950 4600 50  0000 C CNN
F 2 "" H 8950 4750 50  0000 C CNN
F 3 "" H 8950 4750 50  0000 C CNN
	1    8950 4750
	1    0    0    -1  
$EndComp
$Comp
L +3.3V #PWR046
U 1 1
P 9200 4400
F 0 "#PWR046" H 9200 4250 50  0001 C CNN
F 1 "+3.3V" H 9200 4540 50  0000 C CNN
F 2 "" H 9200 4400 50  0000 C CNN
F 3 "" H 9200 4400 50  0000 C CNN
	1    9200 4400
	0    1    1    0   
$EndComp
Wire Wire Line
	9200 4400 8950 4400
Connection ~ 8950 4400
Text HLabel 8750 2100 1    60   Input ~ 0
TX_SDA_NSS
Text HLabel 8950 2100 1    60   Input ~ 0
RX_SCL_MOSI
NoConn ~ 9150 2400
NoConn ~ 9350 2400
NoConn ~ 9750 2400
NoConn ~ 8750 4300
NoConn ~ 8250 3500
NoConn ~ 8300 3200
NoConn ~ 8250 3200
Text HLabel 1200 3500 0    60   Input ~ 0
CurrentB
$Comp
L R R13
U 1 1
P 5150 7150
F 0 "R13" V 5230 7150 50  0000 C CNN
F 1 "0r" V 5150 7150 50  0000 C CNN
F 2 "Resistors_SMD:R_0603_HandSoldering" V 5080 7150 50  0001 C CNN
F 3 "" H 5150 7150 50  0000 C CNN
	1    5150 7150
	0    1    1    0   
$EndComp
$Comp
L R R14
U 1 1
P 5150 7250
F 0 "R14" V 5230 7250 50  0000 C CNN
F 1 "0r" V 5150 7250 50  0000 C CNN
F 2 "Resistors_SMD:R_0603_HandSoldering" V 5080 7250 50  0001 C CNN
F 3 "" H 5150 7250 50  0000 C CNN
	1    5150 7250
	0    1    1    0   
$EndComp
$Comp
L R R18
U 1 1
P 8750 2250
F 0 "R18" V 8830 2250 50  0000 C CNN
F 1 "20r" V 8750 2250 50  0000 C CNN
F 2 "Resistors_SMD:R_0603_HandSoldering" V 8680 2250 50  0001 C CNN
F 3 "" H 8750 2250 50  0000 C CNN
	1    8750 2250
	-1   0    0    1   
$EndComp
$Comp
L R R21
U 1 1
P 8950 2250
F 0 "R21" V 9030 2250 50  0000 C CNN
F 1 "20r" V 8950 2250 50  0000 C CNN
F 2 "Resistors_SMD:R_0603_HandSoldering" V 8880 2250 50  0001 C CNN
F 3 "" H 8950 2250 50  0000 C CNN
	1    8950 2250
	-1   0    0    1   
$EndComp
Wire Wire Line
	2000 600  2150 600 
Wire Wire Line
	2000 700  2150 700 
Wire Wire Line
	2000 800  2150 800 
Wire Wire Line
	2650 900  2650 600 
Connection ~ 2650 600 
Wire Wire Line
	2850 900  2850 700 
Connection ~ 2850 700 
Wire Wire Line
	3050 900  3050 800 
Connection ~ 3050 800 
Wire Wire Line
	2650 1200 3050 1200
Connection ~ 2850 1200
$Comp
L GND #PWR047
U 1 1
P 2850 1200
F 0 "#PWR047" H 2850 950 50  0001 C CNN
F 1 "GND" H 2850 1050 50  0000 C CNN
F 2 "" H 2850 1200 50  0000 C CNN
F 3 "" H 2850 1200 50  0000 C CNN
	1    2850 1200
	1    0    0    -1  
$EndComp
$Comp
L GND #PWR048
U 1 1
P 3050 4050
F 0 "#PWR048" H 3050 3800 50  0001 C CNN
F 1 "GND" H 3050 3900 50  0000 C CNN
F 2 "" H 3050 4050 50  0000 C CNN
F 3 "" H 3050 4050 50  0000 C CNN
	1    3050 4050
	1    0    0    -1  
$EndComp
Wire Wire Line
	1550 3750 1550 3400
Connection ~ 1550 3400
Wire Wire Line
	1750 3750 1750 3500
Connection ~ 1750 3500
Wire Wire Line
	1950 3750 1950 3600
Connection ~ 1950 3600
Wire Wire Line
	1550 4050 3050 4050
Connection ~ 1750 4050
Wire Wire Line
	3050 4050 3050 4000
Connection ~ 1950 4050
$Comp
L D_Schottky_Small D7
U 1 1
P 1850 3200
F 0 "D7" H 1800 3280 50  0000 L CNN
F 1 "D_Schottky_Small" H 1570 3120 50  0000 L CNN
F 2 "Diodes_SMD:D_SOD-123" V 1850 3200 50  0001 C CNN
F 3 "" V 1850 3200 50  0000 C CNN
	1    1850 3200
	0    1    1    0   
$EndComp
$Comp
L D_Schottky_Small D8
U 1 1
P 2050 3200
F 0 "D8" H 2000 3280 50  0000 L CNN
F 1 "D_Schottky_Small" H 1770 3120 50  0000 L CNN
F 2 "Diodes_SMD:D_SOD-123" V 2050 3200 50  0001 C CNN
F 3 "" V 2050 3200 50  0000 C CNN
	1    2050 3200
	0    1    1    0   
$EndComp
$Comp
L D_Schottky_Small D9
U 1 1
P 2250 3200
F 0 "D9" H 2200 3280 50  0000 L CNN
F 1 "D_Schottky_Small" H 1970 3120 50  0000 L CNN
F 2 "Diodes_SMD:D_SOD-123" V 2250 3200 50  0001 C CNN
F 3 "" V 2250 3200 50  0000 C CNN
	1    2250 3200
	0    1    1    0   
$EndComp
$Comp
L D_Schottky_Small D10
U 1 1
P 2800 450
F 0 "D10" H 2750 530 50  0000 L CNN
F 1 "D_Schottky_Small" H 2520 370 50  0000 L CNN
F 2 "Diodes_SMD:D_SOD-123" V 2800 450 50  0001 C CNN
F 3 "" V 2800 450 50  0000 C CNN
	1    2800 450 
	0    1    1    0   
$EndComp
$Comp
L D_Schottky_Small D11
U 1 1
P 3000 450
F 0 "D11" H 2950 530 50  0000 L CNN
F 1 "D_Schottky_Small" H 2720 370 50  0000 L CNN
F 2 "Diodes_SMD:D_SOD-123" V 3000 450 50  0001 C CNN
F 3 "" V 3000 450 50  0000 C CNN
	1    3000 450 
	0    1    1    0   
$EndComp
$Comp
L D_Schottky_Small D12
U 1 1
P 3200 450
F 0 "D12" H 3150 530 50  0000 L CNN
F 1 "D_Schottky_Small" H 2920 370 50  0000 L CNN
F 2 "Diodes_SMD:D_SOD-123" V 3200 450 50  0001 C CNN
F 3 "" V 3200 450 50  0000 C CNN
	1    3200 450 
	0    1    1    0   
$EndComp
Wire Wire Line
	2800 600  2800 550 
Connection ~ 2800 600 
Wire Wire Line
	3000 700  3000 550 
Connection ~ 3000 700 
Wire Wire Line
	3200 800  3200 550 
Connection ~ 3200 800 
Wire Wire Line
	1850 3400 1850 3300
Connection ~ 1850 3400
Wire Wire Line
	2050 3300 2050 3500
Connection ~ 2050 3500
Wire Wire Line
	2250 3300 2250 3600
Connection ~ 2250 3600
$Comp
L D_Schottky_Small D13
U 1 1
P 3300 3200
F 0 "D13" H 3250 3280 50  0000 L CNN
F 1 "D_Schottky_Small" H 3020 3120 50  0000 L CNN
F 2 "Diodes_SMD:D_SOD-123" V 3300 3200 50  0001 C CNN
F 3 "" V 3300 3200 50  0000 C CNN
	1    3300 3200
	0    1    1    0   
$EndComp
Wire Wire Line
	3300 3300 3300 3700
Connection ~ 3300 3700
Wire Wire Line
	1850 3100 3300 3100
Connection ~ 2250 3100
Connection ~ 2050 3100
Wire Wire Line
	2800 350  3200 350 
Connection ~ 3000 350 
$Comp
L +3V3 #PWR049
U 1 1
P 2600 3000
F 0 "#PWR049" H 2600 2850 50  0001 C CNN
F 1 "+3V3" H 2600 3140 50  0000 C CNN
F 2 "" H 2600 3000 50  0000 C CNN
F 3 "" H 2600 3000 50  0000 C CNN
	1    2600 3000
	1    0    0    -1  
$EndComp
Wire Wire Line
	2600 3100 2600 3000
Connection ~ 2600 3100
$Comp
L +3V3 #PWR050
U 1 1
P 3000 250
F 0 "#PWR050" H 3000 100 50  0001 C CNN
F 1 "+3V3" H 3000 390 50  0000 C CNN
F 2 "" H 3000 250 50  0000 C CNN
F 3 "" H 3000 250 50  0000 C CNN
	1    3000 250 
	1    0    0    -1  
$EndComp
Wire Wire Line
	3000 350  3000 250 
$EndSCHEMATC
